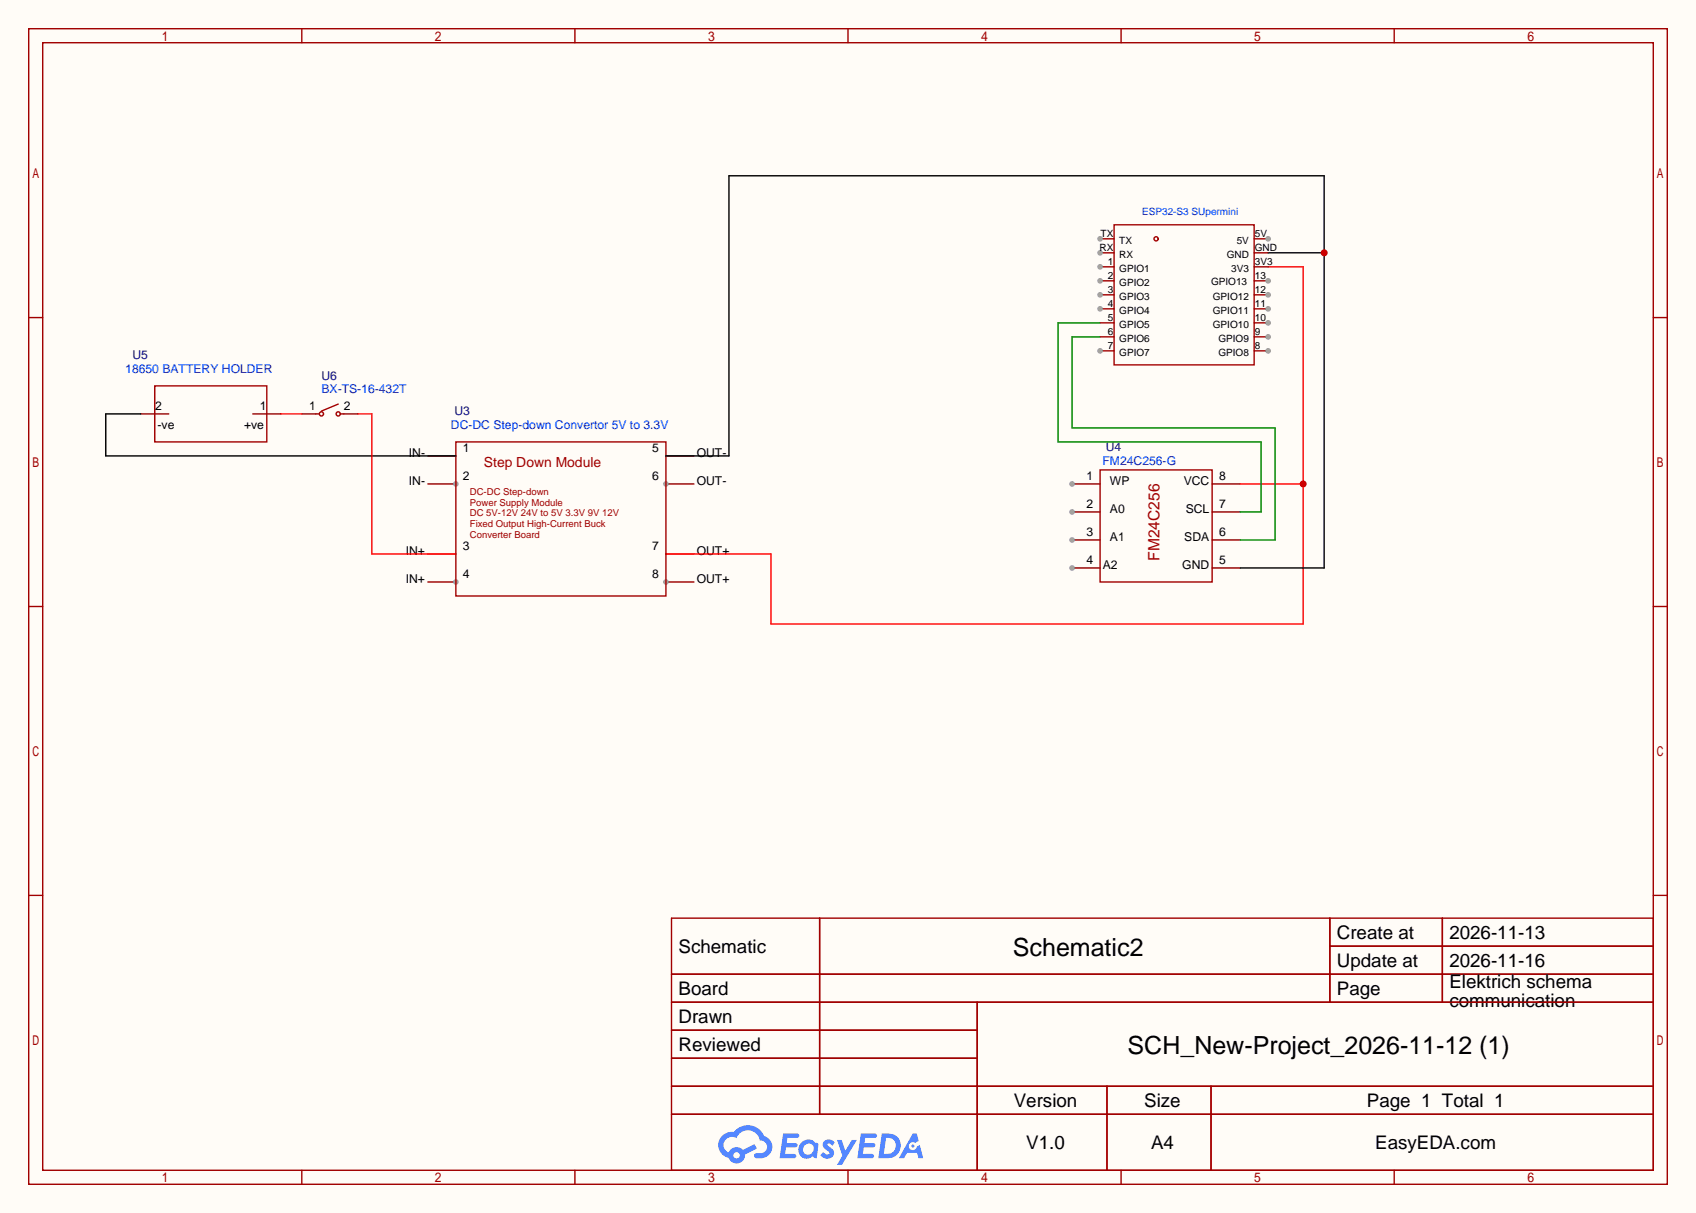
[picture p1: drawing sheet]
<svg xmlns="http://www.w3.org/2000/svg" width="308mm" height="220mm" viewBox="0 0 308 220" stroke-linecap="round" stroke-linejoin="round" font-family="sans-serif">
<path d="M0 0h307.6v220h-307.6z" fill="#fffcf7"/>
<g fill="none" stroke="#a10000" stroke-width=".25">
<path d="M5.2 5.2h297.2v209.6h-297.2zM7.7 7.7h292.1v204.5h-292.1zM54.7 5.2v2.5M104.3 5.2v2.5M153.8 5.2v2.5M203.3 5.2v2.5M252.9 5.2v2.5M5.2 57.6h2.5M299.8 57.6h2.6M5.2 110h2.5M299.8 110h2.6M5.2 162.4h2.5"/>
<path d="M121.8 166.5h178v45.7h-178zM121.8 176.7h178M148.7 166.5v35.6M241.2 166.5v15.2M241.2 171.6h58.6M261.6 166.5v15.2M299.8 162.4h2.6M121.8 181.7h178M121.8 186.8h55.4M121.8 197h178M121.8 191.9h55.4M177.2 181.7v30.5"/>
<path d="M200.8 197v15.2M219.6 197v15.2M54.7 212.2v2.6M104.3 212.2v2.6M121.8 202.1h178M153.8 212.2v2.6M203.3 212.2v2.6M252.9 212.2v2.6"/>
</g>
<g fill="#5487ff">
<path d="M149.5 206.9a1.3 1.3 0 0 1 1.9 .3l-.4 .6a.54 .54 0 0 0-1-.2l.2 .2a1.58 1.58 0 0 1 1 1.5 1.43 1.43 0 0 1-2.4 .2l.5-.6a.64 .64 0 0 0 .5 .5 .64 .64 0 0 0 .6-.3l-.1-.3a1.6 1.6 0 0 1-1.1-1.5z"/>
<path d="M151.8 206.7h.8l.7 2 1.2-2h.9l-2.7 4.5h-.9l1-1.6z"/>
<path d="M142 205.5h1.7a1.31 1.31 0 0 1 1.2 .2 .4 .4 0 0 1-.3 .6h-1.8l-.1 1h1.6a.4 .4 0 0 1 .3 .4 .4 .4 0 0 1-.4 .4h-1.6l-.2 1.2 .8-.1a1.23 1.23 0 0 1 1.2 .2 .39 .39 0 0 1-.4 .6h-2.6z"/>
<path d="M156.1 205.5h1.7a1.32 1.32 0 0 1 1.2 .2 .39 .39 0 0 1-.3 .6h-1.8l-.1 1h1.6a.4 .4 0 0 1 .4 .4 .4 .4 0 0 1-.5 .4h-1.6l-.2 1.1h.8a1.23 1.23 0 0 1 1.2 .2 .39 .39 0 0 1-.4 .6h-2.6z"/>
<path d="M165.5 205.6h.8l.3 1.3-.6 .3a.75 .75 0 0 0-1.1 .3 .75 .75 0 0 0 .5 1.1 .75 .75 0 0 0 .9-.7l.5-.3 .6 2.4h-.8l-.3-.9h-1.8l-.5 .9h-1z"/>
<path d="M159.9 205.6l-.6 4.4h1.4a2.27 2.27 0 0 0 2.7-2.3 2.27 2.27 0 0 0-2.7-2.1zM160.7 206.3a1.5 1.5 0 0 1 1.8 1.6 1.5 1.5 0 0 1-1.9 1.3h-.3z"/>
<path d="M145.4 207.2a1.62 1.62 0 0 0-.4 2.1 1.62 1.62 0 0 0 2 .6l.3-.2 .4 .2 .4 .1 .3-2.4-.1-.3-.5-.1a1.58 1.58 0 0 0-2.4 0zM146 207.7a.99 .99 0 0 1 1.6 .3 .99 .99 0 0 1-.9 1.4 .94 .94 0 0 1-1-.6 .94 .94 0 0 1 .3-1.1z"/>
<path d="M131 206a2.37 2.37 0 0 0 1.1 4 1.54 1.54 0 0 0 1.8 1 1.54 1.54 0 0 0 1.2-1.6l2.2-1.1-.5-.8-2.1 1a1.57 1.57 0 0 0-2.6 .5 1.5 1.5 0 0 1-.7-2.1 1.5 1.5 0 0 1 2.2-.5 2.23 2.23 0 0 1 2.3-1.4 2.23 2.23 0 0 1 2 1.8 1.16 1.16 0 0 1 1.2 1.1 1.16 1.16 0 0 1-1.1 1.2h-.7a.47 .47 0 0 0-.5 .4 .47 .47 0 0 0 .4 .5 2.23 2.23 0 0 0 2.2-.6 2.23 2.23 0 0 0 .5-2.3 2.16 2.16 0 0 0-1.3-1.1 3.2 3.2 0 0 0-5.5-.7l-1.1 .1zM133 209.5a.6 .6 0 0 1 1.2 0 .6 .6 0 0 1-1.2 0z"/>
<circle cx="165.6" cy="207.8" r=".28"/>
</g>
<path d="M77.6 82.7h5.1M77.6 87.8h5.1" fill="none" stroke="#870000" stroke-width=".25"/>
<circle cx="82.7" cy="87.8" r=".51" fill="#999"/>
<path d="M77.6 100.5h5.1M77.6 105.5h5.1" fill="none" stroke="#870000" stroke-width=".25"/>
<circle cx="82.7" cy="105.5" r=".51" fill="#999"/>
<path d="M120.8 82.7h5.1M120.8 87.8h5.1" fill="none" stroke="#870000" stroke-width=".25"/>
<circle cx="120.8" cy="87.8" r=".51" fill="#999"/>
<path d="M120.8 100.5h5.1M120.8 105.5h5.1" fill="none" stroke="#870000" stroke-width=".25"/>
<circle cx="120.8" cy="105.5" r=".51" fill="#999"/>
<path d="M82.7 80.1h38.1v28h-38.1zM199.5 85.2h20.3v20.3h-20.3z" fill="none" stroke="#a10000" stroke-width=".25"/>
<path d="M194.4 87.8h5.1" fill="none" stroke="#870000" stroke-width=".25"/>
<circle cx="194.4" cy="87.8" r=".51" fill="#999"/>
<path d="M194.4 92.8h5.1" fill="none" stroke="#870000" stroke-width=".25"/>
<circle cx="194.4" cy="92.8" r=".51" fill="#999"/>
<path d="M194.4 97.9h5.1" fill="none" stroke="#870000" stroke-width=".25"/>
<circle cx="194.4" cy="97.9" r=".51" fill="#999"/>
<path d="M194.4 103h5.1" fill="none" stroke="#870000" stroke-width=".25"/>
<circle cx="194.4" cy="103" r=".51" fill="#999"/>
<path d="M25.5 75.1h5.1M45.8 75.1h5.1M54.7 75.1h2.6M62.4 75.1h2.5M219.8 97.9h5.1M219.8 92.8h5.1M219.8 87.8h5.1M219.8 103h5.1" fill="none" stroke="#870000" stroke-width=".25"/>
<g fill="none" stroke="#a10000" stroke-width=".25">
<path d="M28.1 70h20.3v10.1h-20.3zM57.3 75.1h.5M61.3 73.3l-3 1.2M61.8 75.1h.6"/>
<circle cx="58.3" cy="75.1" r=".38"/>
<circle cx="61.3" cy="75.1" r=".38"/>
</g>
<path d="M25.5 75.1h-6.3v7.6h63.5" fill="none" stroke="#000" stroke-width=".25"/>
<path d="M230 48.4h6.3v64.8h-96.5v-12.7h-19M64.9 75.1h2.5v25.4h15.3M224.9 87.8h11.4" fill="none" stroke="#f00" stroke-width=".25"/>
<circle cx="236.3" cy="87.8" r=".63" fill="#c00"/>
<path d="M230 45.8h10.2M120.8 82.7h11.4v-50.8h108v71.1h-15.3" fill="none" stroke="#000" stroke-width=".25"/>
<circle cx="240.2" cy="45.8" r=".63" fill="#c00"/>
<path d="M50.9 75.1h3.8" fill="none" stroke="#f00" stroke-width=".25"/>
<path d="M199.5 58.5h-7.6v21.6h36.8v12.7h-3.8M199.5 61.1h-5.1v16.5h36.9v20.3h-6.4" fill="none" stroke="#008700" stroke-width=".25"/>
<g fill="none" stroke="#a10000" stroke-width=".25">
<path d="M202.1 40.8h25.4v25.4h-25.4z"/>
<circle cx="209.7" cy="43.3" r=".38"/>
</g>
<path d="M199.5 45.8h2.6" fill="none" stroke="#870000" stroke-width=".25"/>
<circle cx="199.5" cy="45.8" r=".51" fill="#999"/>
<path d="M199.5 48.4h2.6" fill="none" stroke="#870000" stroke-width=".25"/>
<circle cx="199.5" cy="48.4" r=".51" fill="#999"/>
<path d="M199.5 50.9h2.6" fill="none" stroke="#870000" stroke-width=".25"/>
<circle cx="199.5" cy="50.9" r=".51" fill="#999"/>
<path d="M199.5 53.5h2.6" fill="none" stroke="#870000" stroke-width=".25"/>
<circle cx="199.5" cy="53.5" r=".51" fill="#999"/>
<path d="M199.5 56h2.6" fill="none" stroke="#870000" stroke-width=".25"/>
<circle cx="199.5" cy="56" r=".51" fill="#999"/>
<path d="M199.5 58.5h2.6M199.5 61.1h2.6M199.5 63.6h2.6" fill="none" stroke="#870000" stroke-width=".25"/>
<circle cx="199.5" cy="63.6" r=".51" fill="#999"/>
<path d="M199.5 43.3h2.6" fill="none" stroke="#870000" stroke-width=".25"/>
<circle cx="199.5" cy="43.3" r=".51" fill="#999"/>
<path d="M227.5 61.1h2.5" fill="none" stroke="#870000" stroke-width=".25"/>
<circle cx="230" cy="61.1" r=".51" fill="#999"/>
<path d="M227.5 63.6h2.5" fill="none" stroke="#870000" stroke-width=".25"/>
<circle cx="230" cy="63.6" r=".51" fill="#999"/>
<path d="M227.5 58.5h2.5" fill="none" stroke="#870000" stroke-width=".25"/>
<circle cx="230" cy="58.5" r=".51" fill="#999"/>
<path d="M227.5 56h2.5" fill="none" stroke="#870000" stroke-width=".25"/>
<circle cx="230" cy="56" r=".51" fill="#999"/>
<path d="M227.5 53.5h2.5" fill="none" stroke="#870000" stroke-width=".25"/>
<circle cx="230" cy="53.5" r=".51" fill="#999"/>
<path d="M227.5 50.9h2.5" fill="none" stroke="#870000" stroke-width=".25"/>
<circle cx="230" cy="50.9" r=".51" fill="#999"/>
<path d="M227.5 48.4h2.5M227.5 45.8h2.5M227.5 43.3h2.5" fill="none" stroke="#870000" stroke-width=".25"/>
<circle cx="230" cy="43.3" r=".51" fill="#999"/>
<g font-size="4.5">
<text x="183.7" y="173.3">Schematic2</text>
<text x="204.5" y="191.1">SCH_New-Project_2026-11-12 (1)</text>
</g>
<g font-size="3.4">
<text x="123.1" y="172.7">Schematic</text>
<text x="242.5" y="170.2">Create at</text>
<text x="262.9" y="170.2">2026-11-13</text>
<text x="242.5" y="175.3">Update at</text>
<text x="262.9" y="175.3">2026-11-16</text>
<text x="262.9" y="179.2">Elektrich schema</text>
<text x="123.1" y="180.4">Board</text>
<text x="123.1" y="185.4">Drawn</text>
<text x="242.5" y="180.4">Page</text>
<text x="262.9" y="182.6">communication</text>
<text x="123.1" y="190.5">Reviewed</text>
<text x="183.9" y="200.7">Version</text>
<text x="207.5" y="200.7">Size</text>
<text x="247.9" y="200.7">Page 1 Total 1</text>
<text x="186.1" y="208.3">V1.0</text>
<text x="208.8" y="208.3">A4</text>
<text x="249.4" y="208.3">EasyEDA.com</text>
</g>
<text font-size="2.8" fill="#a00000" x="210.3" y="101.7" transform="rotate(-90 210.3 101.7)">FM24C256</text>
<text font-size="2.5" fill="#a00000" x="87.8" y="84.7">Step Down Module</text>
<g font-size="2.2" fill="#000080">
<text x="24" y="65.2">U5</text>
<text x="58.3" y="69">U6</text>
<text x="82.4" y="75.3">U3</text>
<text x="200.5" y="81.7">U4</text>
</g>
<g font-size="2.2" fill="#00f">
<text x="22.7" y="67.7">18650 BATTERY HOLDER</text>
<text x="58.3" y="71.2">BX-TS-16-432T</text>
<text x="81.8" y="77.9">DC-DC Step-down Convertor 5V to 3.3V</text>
<text x="200" y="84.2">FM24C256-G</text>
</g>
<g font-size="2.2">
<text x="28.1" y="74.3">2</text>
<text x="28.6" y="77.8">-ve</text>
<text x="44.3" y="77.8">+ve</text>
<text x="47.1" y="74.3">1</text>
<text x="56.1" y="74.3">1</text>
<text x="62.4" y="74.3">2</text>
<text x="74.2" y="82.9">IN-</text>
<text x="83.9" y="81.9">1</text>
<text x="118.3" y="81.9">5</text>
<text x="126.4" y="82.9">OUT-</text>
<text x="74.2" y="88">IN-</text>
<text x="83.9" y="87">2</text>
<text x="118.3" y="87">6</text>
<text x="126.4" y="88">OUT-</text>
<text x="197" y="87">1</text>
<text x="201.3" y="88">WP</text>
<text x="214.7" y="88">VCC</text>
<text x="221.1" y="87">8</text>
<text x="197" y="92">2</text>
<text x="201.3" y="93.1">A0</text>
<text x="215" y="93.1">SCL</text>
<text x="221.1" y="92">7</text>
<text x="73.6" y="100.7">IN+</text>
<text x="83.9" y="99.7">3</text>
<text x="118.3" y="99.7">7</text>
<text x="126.4" y="100.7">OUT+</text>
<text x="197" y="97.1">3</text>
<text x="201.3" y="98.1">A1</text>
<text x="214.8" y="98.1">SDA</text>
<text x="221.1" y="97.1">6</text>
<text x="73.6" y="105.8">IN+</text>
<text x="83.9" y="104.7">4</text>
<text x="118.3" y="104.7">8</text>
<text x="126.4" y="105.8">OUT+</text>
<text x="197" y="102.2">4</text>
<text x="200" y="103.2">A2</text>
<text x="214.4" y="103.2">GND</text>
<text x="221.1" y="102.2">5</text>
</g>
<text font-size="1.8" fill="#00f" x="207.1" y="39">ESP32-S3 SUpermini</text>
<g font-size="1.8">
<text x="199.4" y="45.5">RX</text>
<text x="199.6" y="43">TX</text>
<text x="203" y="46.8">RX</text>
<text x="203" y="44.3">TX</text>
<text x="222.5" y="46.8">GND</text>
<text x="224.3" y="44.3">5V</text>
<text x="227.6" y="45.5">GND</text>
<text x="227.6" y="43">5V</text>
<text x="200.9" y="48.1">1</text>
<text x="200.9" y="50.6">2</text>
<text x="200.9" y="53.2">3</text>
<text x="203" y="49.3">GPIO1</text>
<text x="203" y="51.9">GPIO2</text>
<text x="219.6" y="51.7">GPIO13</text>
<text x="223.3" y="49.3">3V3</text>
<text x="227.6" y="53.2">12</text>
<text x="227.6" y="50.6">13</text>
<text x="227.6" y="48.1">3V3</text>
<text x="200.9" y="55.7">4</text>
<text x="200.9" y="58.2">5</text>
<text x="203" y="54.4">GPIO3</text>
<text x="203" y="57">GPIO4</text>
<text x="203" y="59.5">GPIO5</text>
<text x="220" y="59.5">GPIO10</text>
<text x="220" y="57">GPIO11</text>
<text x="220" y="54.4">GPIO12</text>
<text x="227.6" y="58.2">10</text>
<text x="227.6" y="55.7">11</text>
<text x="200.9" y="60.8">6</text>
<text x="200.9" y="63.3">7</text>
<text x="203" y="62">GPIO6</text>
<text x="203" y="64.6">GPIO7</text>
<text x="221" y="62">GPIO9</text>
<text x="221" y="64.6">GPIO8</text>
<text x="227.6" y="60.8">9</text>
<text x="227.6" y="63.3">8</text>
</g>
<g font-size="1.7" fill="#a00000">
<text x="85.2" y="89.8">DC-DC Step-down</text>
<text x="85.2" y="91.7">Power Supply Module</text>
<text x="85.2" y="93.6">DC 5V-12V 24V to 5V 3.3V 9V 12V</text>
<text x="85.2" y="95.6">Fixed Output High-Current Buck</text>
<text x="85.2" y="97.5">Converter Board</text>
</g>
</svg>
